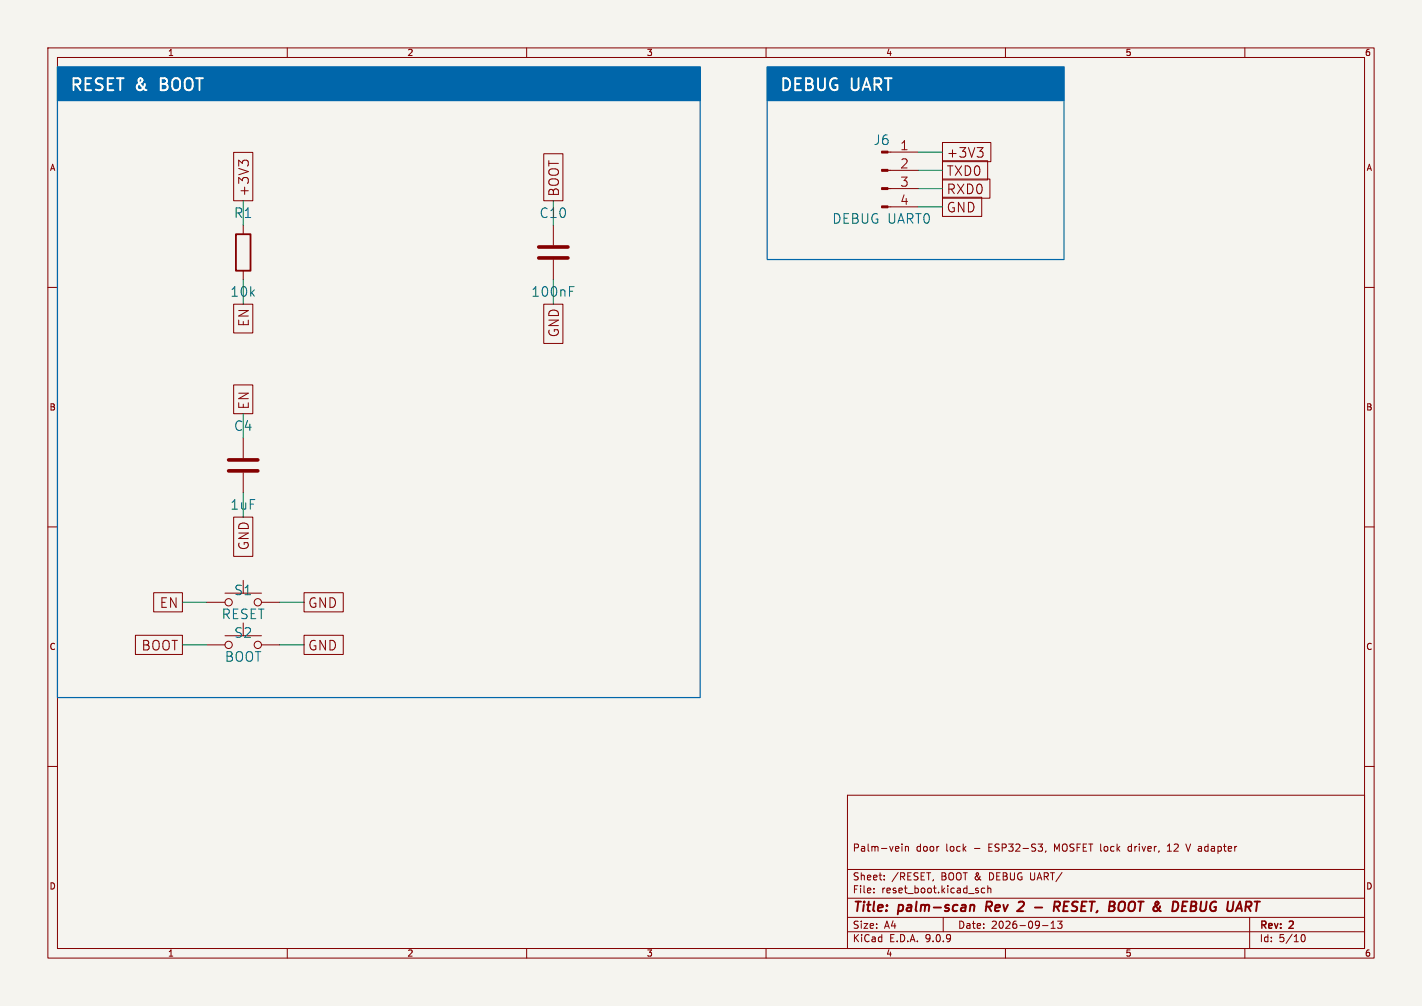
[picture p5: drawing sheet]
<svg xmlns="http://www.w3.org/2000/svg" width="297mm" height="210mm" viewBox="0 0 297 210" stroke-linecap="round" stroke-linejoin="round" font-family="sans-serif">
<path d="M0 0h297v210h-297z" fill="#f5f4ef" stroke="#f5f4ef" stroke-width=".21"/>
<g fill="none" stroke="#840000" stroke-width=".21">
<path d="M10 10h277v190h-277zM12 12h273v186h-273zM60 10v2M110 10v2M160 10v2M210 10v2M260 10v2M10 60h2M285 60h2M10 110h2M285 110h2M10 160h2"/>
<path d="M177 166h108v32h-108zM188.4 176.2v.1M188.4 176.7v1M189.1 176.7v1M189.1 176.8l.2-.1 .4 .1v.9M216.8 176.2h.9l-.5 .6M217.5 176.8l.2 .3v.3l-.2 .3M218.5 177.6l-.2 .3M235.7 176.8v.8M243.8 177.7h.9M244.2 176.2l-.4 .4M247.7 176.2l.5 1.5"/>
<path d="M285 160h2M60 198v2M110 198v2M160 198v2M177 194.5h108M177 191.5h108M177 187.5h108M177 181.5h108M182.5 186.3v.1M182.5 185.5v.1M184.7 183.6v.1M184.7 182.8v.1"/>
<path d="M195 183.6l-.1 .2M197 191.5v3M205.7 185.5l-.5-.1-.2 .3 .1 .6h.6M206.3 185.5l.2-.1 .4 .1 .1 .9M206.3 184.9v1.5M210 198v2M217.7 193.2h1.2M219.5 193.8h.9M219.5 192.7l.5-.4v1.5M220.9 192.3h.9l-.5 .6 .4 .1v.7l-.2 .1-.6-.1M260 198v2M261 191.5v6.5"/>
<path d="M271.7 195.7l.2-.5 .2-.1a.8 .8 0 0 1 .5 .7 .8 .8 0 0 1-.5 .8l-.2-.1-.2-.5"/>
</g>
<g fill="none" stroke="#840000" stroke-width=".4">
<path d="M202.7 189.1l.3-.2 .5 .1-.1 1.2M202.7 188.9l-.2 1.3M206.1 188.2l-.2 2M213.1 188.2h.5M213.7 189.1l-1.3 1.1h1.3M216.2 189.4h1.5M220.2 189.3h.7l.4-.2a.51 .51 0 0 0-.2-.9h-.8l-.2 2M220.7 189.3l.5 .9M222.2 189.2h.7M223.3 188.2h-1l-.2 2h.9M234.2 188.2h.4l.3 .3M234.9 189.5a.77 .77 0 0 1-.9 .7"/>
<path d="M248.8 189.2h.6M249.4 189.2l.4 .2M249.7 189l-.3 .2M249.8 188.4l-.2-.2h-.7l-.3 2h.8l.4-.4M262 188.2h1.2M262.6 188.2l-.3 2"/>
</g>
<g fill="#06a">
<path d="M12 14h134.2v7h-134.2z"/>
<path d="M160.2 14h62v7h-62z"/>
</g>
<g fill="none" stroke="#840000" stroke-width=".21">
<path d="M48.8 31.8h4v10.1h-4zM50.6 34.1l-.7-.7v1.3M50.6 33.8l.4-.4h.5l.4 .4M113.6 32.1h4v9.8h-4zM186.1 31.8h5.7M186.1 35.6h5.7M186.1 39.4h5.7M196.8 33.6h9.5v4h-9.5zM196.8 37.4h10v4h-10zM196.8 29.7h10.2v4.1h-10.2zM204.1 30.8h1.2l-.6 .8M204.9 31.6l.4 .4v.4l-.4 .4"/>
<path d="M50.8 47v1.9M50.8 56.5v1.9M115.6 47v4.2M115.6 54.2v4.2M186.1 43.2h5.7M196.8 41.2h8.2v4h-8.2zM48.8 63.5h4v6h-4zM113.6 63.5h4v8.2h-4zM48.8 80.4h4v6h-4zM50.8 91.4v4.2M50.8 98.7v4.2M48.8 108h4v8.1h-4z"/>
<path d="M28.3 132.6h9.8v4h-9.8zM32.1 123.7h6v4h-6zM43.2 125.7h3.8M43.2 134.6h3.8M47 123.8h7.6M47 132.7h7.6M50.8 121.2v2.6M50.8 130v2.7M54.6 125.7h3.8M54.6 134.6h3.8M63.5 132.6h8.2v4h-8.2zM63.5 123.7h8.2v4h-8.2z"/>
<circle cx="47.8" cy="125.7" r=".76"/>
<circle cx="47.8" cy="134.6" r=".76"/>
<circle cx="53.8" cy="125.7" r=".76"/>
<circle cx="53.8" cy="134.6" r=".76"/>
</g>
<path d="M112.5 51.6h6.1M112.5 53.8h6.1M47.8 96h6M47.8 98.3h6" fill="none" stroke="#840000" stroke-width=".76"/>
<path d="M49.3 48.9h3v7.6h-3z" fill="none" stroke="#840000" stroke-width=".38"/>
<g fill="#840000" stroke="#840000" stroke-width=".23">
<path d="M184.1 31.6h1.3v.3h-1.3z"/>
<path d="M184.1 35.4h1.3v.4h-1.3z"/>
<path d="M184.1 39.2h1.3v.4h-1.3z"/>
<path d="M184.1 43h1.3v.4h-1.3z"/>
</g>
<path d="M185.4 31.8h.7M185.4 35.6h.7M185.4 39.4h.7M185.4 43.2h.7" fill="none" stroke="#840000" stroke-width=".23"/>
<path d="M119 59.8h.9" fill="none" stroke="#006464" stroke-width=".21"/>
<g fill="none" stroke="#009600" stroke-width=".21">
<path d="M191.8 39.4h5M191.8 35.6h5M191.8 31.8h5M50.8 41.9v5.1M50.8 58.4v5.1M115.6 41.9v5.1M115.6 58.4v5.1M191.8 43.2h5M50.8 86.4v5M50.8 102.9v5.1M38.1 134.6h5.1M38.1 125.7h5.1"/>
<path d="M58.4 134.6h5.1M58.4 125.7h5.1"/>
</g>
<path d="M12 14h134.2v7h-134.2zM12 14h134.2v131.6h-134.2zM160.2 14h62v40.2h-62zM160.2 14h62v7h-62z" fill="none" stroke="#06a" stroke-width=".25"/>
<g font-size="3.5" fill="#fff">
<text x="14.5" y="19.1">RESET &amp;</text>
<text x="34.1" y="19.1">BOOT</text>
<text x="162.7" y="19.1">DEBUG UART</text>
</g>
<g font-size="2.8" fill="#006464">
<text x="182.4" y="30.5">J6</text>
<text x="48.8" y="45.7">R1</text>
<text x="112.6" y="45.7">C10</text>
<text x="173.8" y="46.9">DEBUG UART0</text>
<text x="48.1" y="62.1">10k</text>
<text x="110.9" y="62.1">100nF</text>
<text x="48.8" y="90.2">C4</text>
<text x="48.1" y="106.6">1uF</text>
<text x="48.9" y="124.5">S1</text>
<text x="46.2" y="129.5">RESET</text>
<text x="48.9" y="133.3">S2</text>
<text x="46.9" y="138.3">BOOT</text>
</g>
<g font-size="2.8" fill="#840000">
<text x="197.6" y="33.1">+3V3</text>
<text x="52.2" y="41.2" transform="rotate(-90 52.2 41.2)">+3V3</text>
<text x="116.9" y="41.2" transform="rotate(-90 116.9 41.2)">BOOT</text>
<text x="197.6" y="36.9">TXD0</text>
<text x="197.6" y="40.7">RXD0</text>
<text x="197.6" y="44.6">GND</text>
<text x="52.2" y="68.2" transform="rotate(-90 52.2 68.2)">EN</text>
<text x="116.9" y="70.4" transform="rotate(-90 116.9 70.4)">GND</text>
<text x="52.2" y="85.6" transform="rotate(-90 52.2 85.6)">EN</text>
<text x="52.2" y="114.9" transform="rotate(-90 52.2 114.9)">GND</text>
<text x="33.4" y="127.1">EN</text>
<text x="64.2" y="127.1">GND</text>
<text x="29.6" y="136">BOOT</text>
<text x="64.2" y="136">GND</text>
<text x="178" y="190.9">Title:</text>
<text x="187.7" y="190.9">palm-scan</text>
<text x="206.7" y="190.9">Rev</text>
<text x="214.3" y="190.9">2</text>
<text x="223.3" y="190.9">RESET,</text>
<text x="235.7" y="190.9">BOOT &amp;</text>
<text x="250.5" y="190.9">DEBUG</text>
</g>
<g font-size="2.7" fill="#a90000">
<text x="188" y="31.5">1</text>
<text x="188" y="35.3">2</text>
<text x="188" y="39.1">3</text>
<text x="188" y="42.9">4</text>
</g>
<g font-size="2.1" fill="#840000">
<text x="178" y="178">Palm-vein</text>
<text x="191.3" y="178">door</text>
<text x="197.6" y="178">lock</text>
<text x="203.5" y="178">-</text>
<text x="206.7" y="178">ESP32-S3,</text>
<text x="220.6" y="178">MOSFET lock</text>
<text x="236.3" y="178">driver,</text>
<text x="244.7" y="178">12</text>
<text x="248.8" y="178">V adapter</text>
<text x="178" y="184">Sheet:</text>
<text x="186.2" y="184">/RESET,</text>
<text x="196.6" y="184">BOOT &amp;</text>
<text x="206.8" y="184">DEBUG UART/</text>
<text x="178" y="186.7">File:</text>
<text x="184.1" y="186.7">reset_boot.kicad_sch</text>
<text x="178" y="196.9">KiCad</text>
<text x="178" y="194.1">Size:</text>
<text x="184.7" y="194.1">A4</text>
<text x="185.7" y="196.9">E.D.A.</text>
<text x="193.3" y="196.9">9.0.9</text>
<text x="200" y="194.1">Date:</text>
<text x="207" y="194.1">2026-09-13</text>
<text x="263" y="194.3">Rev:</text>
<text x="263" y="196.9">Id:</text>
<text x="267.1" y="196.9">5/10</text>
<text x="269.4" y="194.3">2</text>
</g>
<g font-size="1.8" fill="#840000">
<text x="35" y="11.9">1</text>
<text x="85" y="11.9">2</text>
<text x="135" y="11.9">3</text>
<text x="185" y="11.9">4</text>
<text x="235" y="11.9">5</text>
<text x="285" y="11.9">6</text>
<text x="10.3" y="35.9">A</text>
<text x="285.3" y="35.9">A</text>
<text x="10.3" y="85.9">B</text>
<text x="285.3" y="85.9">B</text>
<text x="10.3" y="135.9">C</text>
<text x="285.3" y="135.9">C</text>
<text x="10.3" y="185.9">D</text>
<text x="285.3" y="185.9">D</text>
<text x="35" y="199.9">1</text>
<text x="85" y="199.9">2</text>
<text x="135" y="199.9">3</text>
<text x="185" y="199.9">4</text>
<text x="235" y="199.9">5</text>
<text x="285" y="199.9">6</text>
</g>
</svg>
